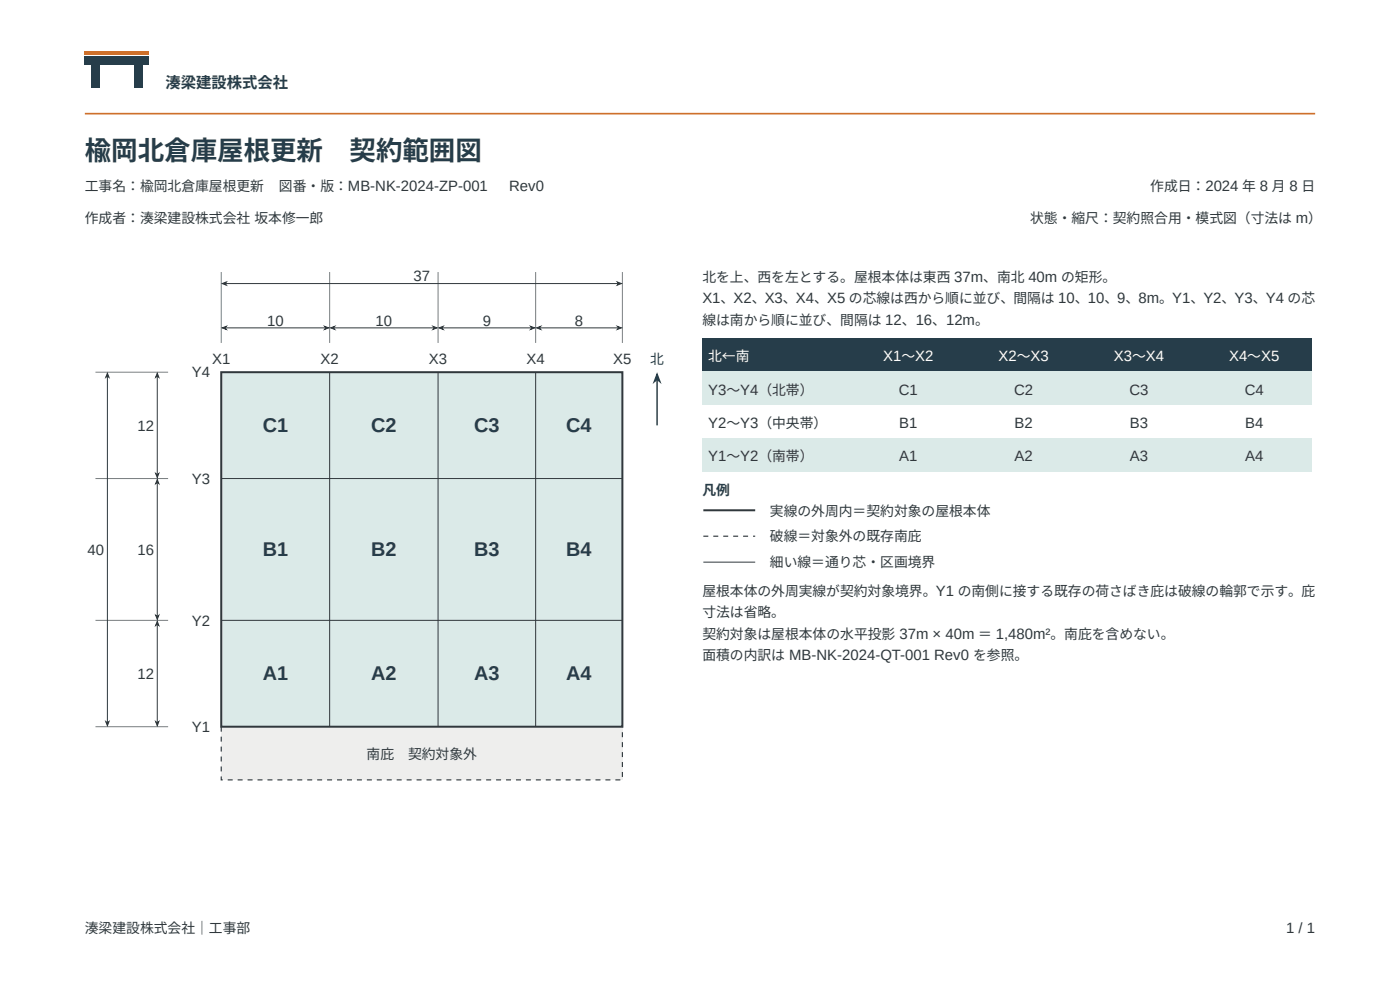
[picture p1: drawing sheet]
<svg xmlns="http://www.w3.org/2000/svg" width="297mm" height="210mm" viewBox="0 0 297 210" stroke-linecap="round" stroke-linejoin="round" font-family="sans-serif">
<g fill="#263d4a">
<path d="M19.3 13.6h1.8v5.1h-1.8z"/>
<path d="M28.5 13.6h1.8v5.1h-1.8z"/>
<path d="M18 11.9h13.6v1.8h-13.6z"/>
</g>
<path d="M18 10.9h13.6v.7h-13.6z" fill="#ce702b"/>
<path d="M18 24.1h261" fill="none" stroke="#ce702b" stroke-width=".35"/>
<path d="M46.9 79h85.1v75.2h-85.1z" fill="#dbeae8"/>
<path d="M46.9 154.2h85.1v11.2h-85.1z" fill="#eeeeed"/>
<path d="M46.9 154.2v11.2h85.1v-11.2" fill="none" stroke="#30383c" stroke-width=".25" stroke-dasharray="1.1 1.1" stroke-linecap="butt"/>
<g fill="none" stroke="#30383c" stroke-width=".21">
<path d="M22.8 79.8v73.5M33.4 79.8v20.9M47.8 69.6h21.3M47.8 60.1h83.4M69.9 79v75.2M70.8 69.6h21.3M92.9 79v75.2M93.8 69.6h19M113.6 79v75.2M114.5 69.6h16.7M33.4 102.3v28.5M46.9 101.5h85.1"/>
<path d="M33.4 132.4v20.9M46.9 131.6h85.1"/>
</g>
<path d="M46.9 79h85.1v75.2h-85.1z" fill="none" stroke="#30383c" stroke-width=".42"/>
<path d="M46.9 57.7v15M69.9 57.7v15M92.9 57.7v15M113.6 57.7v15M132 57.7v15M20.3 79h15.4M20.3 101.5h15.4M20.3 131.6h15.4M20.3 154.2h15.4" fill="none" stroke="#787e80" stroke-width=".21"/>
<g fill="#30383c" stroke="#30383c" stroke-width=".21">
<path d="M47.1 69.6l.9-.4-.3 .4 .3 .3z"/>
<path d="M68.9 69.2l.8 .4-.8 .3 .2-.3z"/>
<path d="M70.1 69.6l.9-.4-.3 .4 .3 .3z"/>
<path d="M91.9 69.2l.8 .4-.8 .3 .2-.3z"/>
<path d="M93.1 69.6l.9-.4-.3 .4 .3 .3z"/>
<path d="M112.6 69.2l.8 .4-.8 .3 .2-.3z"/>
<path d="M113.8 69.6l.9-.4-.3 .4 .3 .3z"/>
<path d="M131 69.2l.8 .4-.8 .3 .3-.3z"/>
<path d="M47.1 60.1l.9-.3-.3 .3 .3 .4z"/>
<path d="M131 59.8l.8 .3-.8 .4 .3-.4z"/>
<path d="M33 153.1l.4 .3 .3-.3-.3 .9z"/>
<path d="M33.4 131.8l.3 .9-.3-.3-.4 .3z"/>
<path d="M33 130.5l.4 .3 .3-.3-.3 .9z"/>
<path d="M33.4 101.7l.3 .9-.3-.3-.4 .3z"/>
<path d="M33 100.4l.4 .3 .3-.3-.3 .9z"/>
<path d="M33.4 79.2l.3 .8-.3-.3-.4 .3z"/>
<path d="M22.5 153.1l.3 .3 .3-.3-.3 .9z"/>
<path d="M22.8 79.2l.3 .8-.3-.3-.3 .3z"/>
</g>
<path d="M139.4 80.5v9.7" fill="none" stroke="#263d4a" stroke-width=".32"/>
<path d="M139.4 79.4l.6 1.5-.6-.5-.6 .5z" fill="#263d4a" stroke="#263d4a" stroke-width=".32"/>
<g fill="#263d4a">
<path d="M149 71.7h31.5v7h-31.5z"/>
<path d="M180.5 71.7h24.4v7h-24.4z"/>
<path d="M204.9 71.7h24.5v7h-24.5z"/>
<path d="M229.4 71.7h24.4v7h-24.4z"/>
<path d="M253.8 71.7h24.5v7h-24.5z"/>
</g>
<g fill="#dbeae8">
<path d="M149 78.7h31.5v7.1h-31.5z"/>
<path d="M180.5 78.7h24.4v7.1h-24.4z"/>
<path d="M204.9 78.7h24.5v7.1h-24.5z"/>
<path d="M229.4 78.7h24.4v7.1h-24.4z"/>
<path d="M253.8 78.7h24.5v7.1h-24.5z"/>
<path d="M149 92.9h31.5v7.1h-31.5z"/>
<path d="M180.5 92.9h24.4v7.1h-24.4z"/>
<path d="M204.9 92.9h24.5v7.1h-24.5z"/>
<path d="M229.4 92.9h24.4v7.1h-24.4z"/>
<path d="M253.8 92.9h24.5v7.1h-24.5z"/>
</g>
<path d="M149.2 108.2h11" fill="none" stroke="#30383c" stroke-width=".42"/>
<path d="M149.2 113.7h11" fill="none" stroke="#30383c" stroke-width=".25" stroke-dasharray="1.1 1.1" stroke-linecap="butt"/>
<path d="M149.2 119.2h11" fill="none" stroke="#30383c" stroke-width=".21"/>
<text font-size="5.6" fill="#263d4a" x="18" y="33.9">楡岡北倉庫屋根更新　契約範囲図</text>
<g font-size="4.2" fill="#263d4a">
<text x="55.7" y="91.7">C1</text>
<text x="78.7" y="91.7">C2</text>
<text x="100.6" y="91.7">C3</text>
<text x="120.1" y="91.7">C4</text>
<text x="55.7" y="118">B1</text>
<text x="78.7" y="118">B2</text>
<text x="100.6" y="118">B3</text>
<text x="120.1" y="118">B4</text>
<text x="55.7" y="144.3">A1</text>
<text x="78.7" y="144.3">A2</text>
<text x="100.6" y="144.3">A3</text>
<text x="120.1" y="144.3">A4</text>
</g>
<text font-size="3.2" fill="#263d4a" x="35.1" y="18.7">湊梁建設株式会社</text>
<g font-size="3.2" fill="#30383c">
<text x="108" y="40.6">Rev0</text>
<text x="87.7" y="59.7">37</text>
<text x="149" y="64.3">X1、X2、X3、X4、X5 の芯線は西から順に並び、間隔は 10、10、9、8m。Y1、Y2、Y3、Y4 の芯</text>
<text x="56.7" y="69.1">10</text>
<text x="79.7" y="69.1">10</text>
<text x="102.4" y="69.1">9</text>
<text x="122" y="69.1">8</text>
<text x="45" y="77.1">X1</text>
<text x="68" y="77.1">X2</text>
<text x="91" y="77.1">X3</text>
<text x="111.7" y="77.1">X4</text>
<text x="130.1" y="77.1">X5</text>
<text x="40.7" y="80">Y4</text>
<text x="150.2" y="83.7">Y3〜Y4（北帯）</text>
<text x="190.7" y="83.7">C1</text>
<text x="215.1" y="83.7">C2</text>
<text x="239.6" y="83.7">C3</text>
<text x="264" y="83.7">C4</text>
<text x="29.2" y="91.3">12</text>
<text x="150.2" y="90.8">Y2〜Y3（中央帯）</text>
<text x="190.8" y="90.8">B1</text>
<text x="215.2" y="90.8">B2</text>
<text x="239.7" y="90.8">B3</text>
<text x="264.1" y="90.8">B4</text>
<text x="150.2" y="97.9">Y1〜Y2（南帯）</text>
<text x="190.8" y="97.9">A1</text>
<text x="215.2" y="97.9">A2</text>
<text x="239.7" y="97.9">A3</text>
<text x="264.1" y="97.9">A4</text>
<text x="40.7" y="102.6">Y3</text>
<text x="18.6" y="117.6">40</text>
<text x="29.2" y="117.6">16</text>
<text x="40.7" y="132.7">Y2</text>
<text x="29.2" y="144">12</text>
<text x="40.7" y="155.2">Y1</text>
<text x="272.8" y="198">1 / 1</text>
</g>
<g font-size="3.2" fill="#fff">
<text x="187.4" y="76.6">X1〜X2</text>
<text x="211.8" y="76.6">X2〜X3</text>
<text x="236.3" y="76.6">X3〜X4</text>
<text x="260.7" y="76.6">X4〜X5</text>
</g>
<g font-size="2.9" fill="#30383c">
<text x="18" y="40.6">工事名：楡岡北倉庫屋根更新</text>
<text x="59.2" y="40.6">図番・版：MB-NK-2024-ZP-001</text>
<text x="244" y="40.6">作成日：2024 年 8 月 8 日</text>
<text x="18" y="47.3">作成者：湊梁建設株式会社 坂本修一郎</text>
<text x="218.5" y="47.3">状態・縮尺：契約照合用・模式図（寸法は m）</text>
<text x="149" y="59.7">北を上、西を左とする。屋根本体は東西 37m、南北 40m の矩形。</text>
<text x="149" y="68.9">線は南から順に並び、間隔は 12、16、12m。</text>
<text x="163.3" y="109.4">実線の外周内＝契約対象の屋根本体</text>
<text x="163.3" y="114.9">破線＝対象外の既存南庇</text>
<text x="163.3" y="120.4">細い線＝通り芯・区画境界</text>
<text x="149" y="126.3">屋根本体の外周実線が契約対象境界。Y1 の南側に接する既存の荷さばき庇は破線の輪郭で示す。庇</text>
<text x="149" y="130.9">寸法は省略。</text>
<text x="149" y="135.5">契約対象は屋根本体の水平投影 37m × 40m ＝ 1,480m²。南庇を含めない。</text>
<text x="149" y="140">面積の内訳は MB-NK-2024-QT-001 Rev0 を参照。</text>
<text x="77.8" y="160.9">南庇　契約対象外</text>
<text x="18" y="198">湊梁建設株式会社｜工事部</text>
</g>
<g font-size="2.9" fill="#263d4a">
<text x="137.9" y="77.3">北</text>
<text x="149" y="105">凡例</text>
</g>
<text font-size="2.9" fill="#fff" x="150.2" y="76.6">北←南</text>
</svg>
